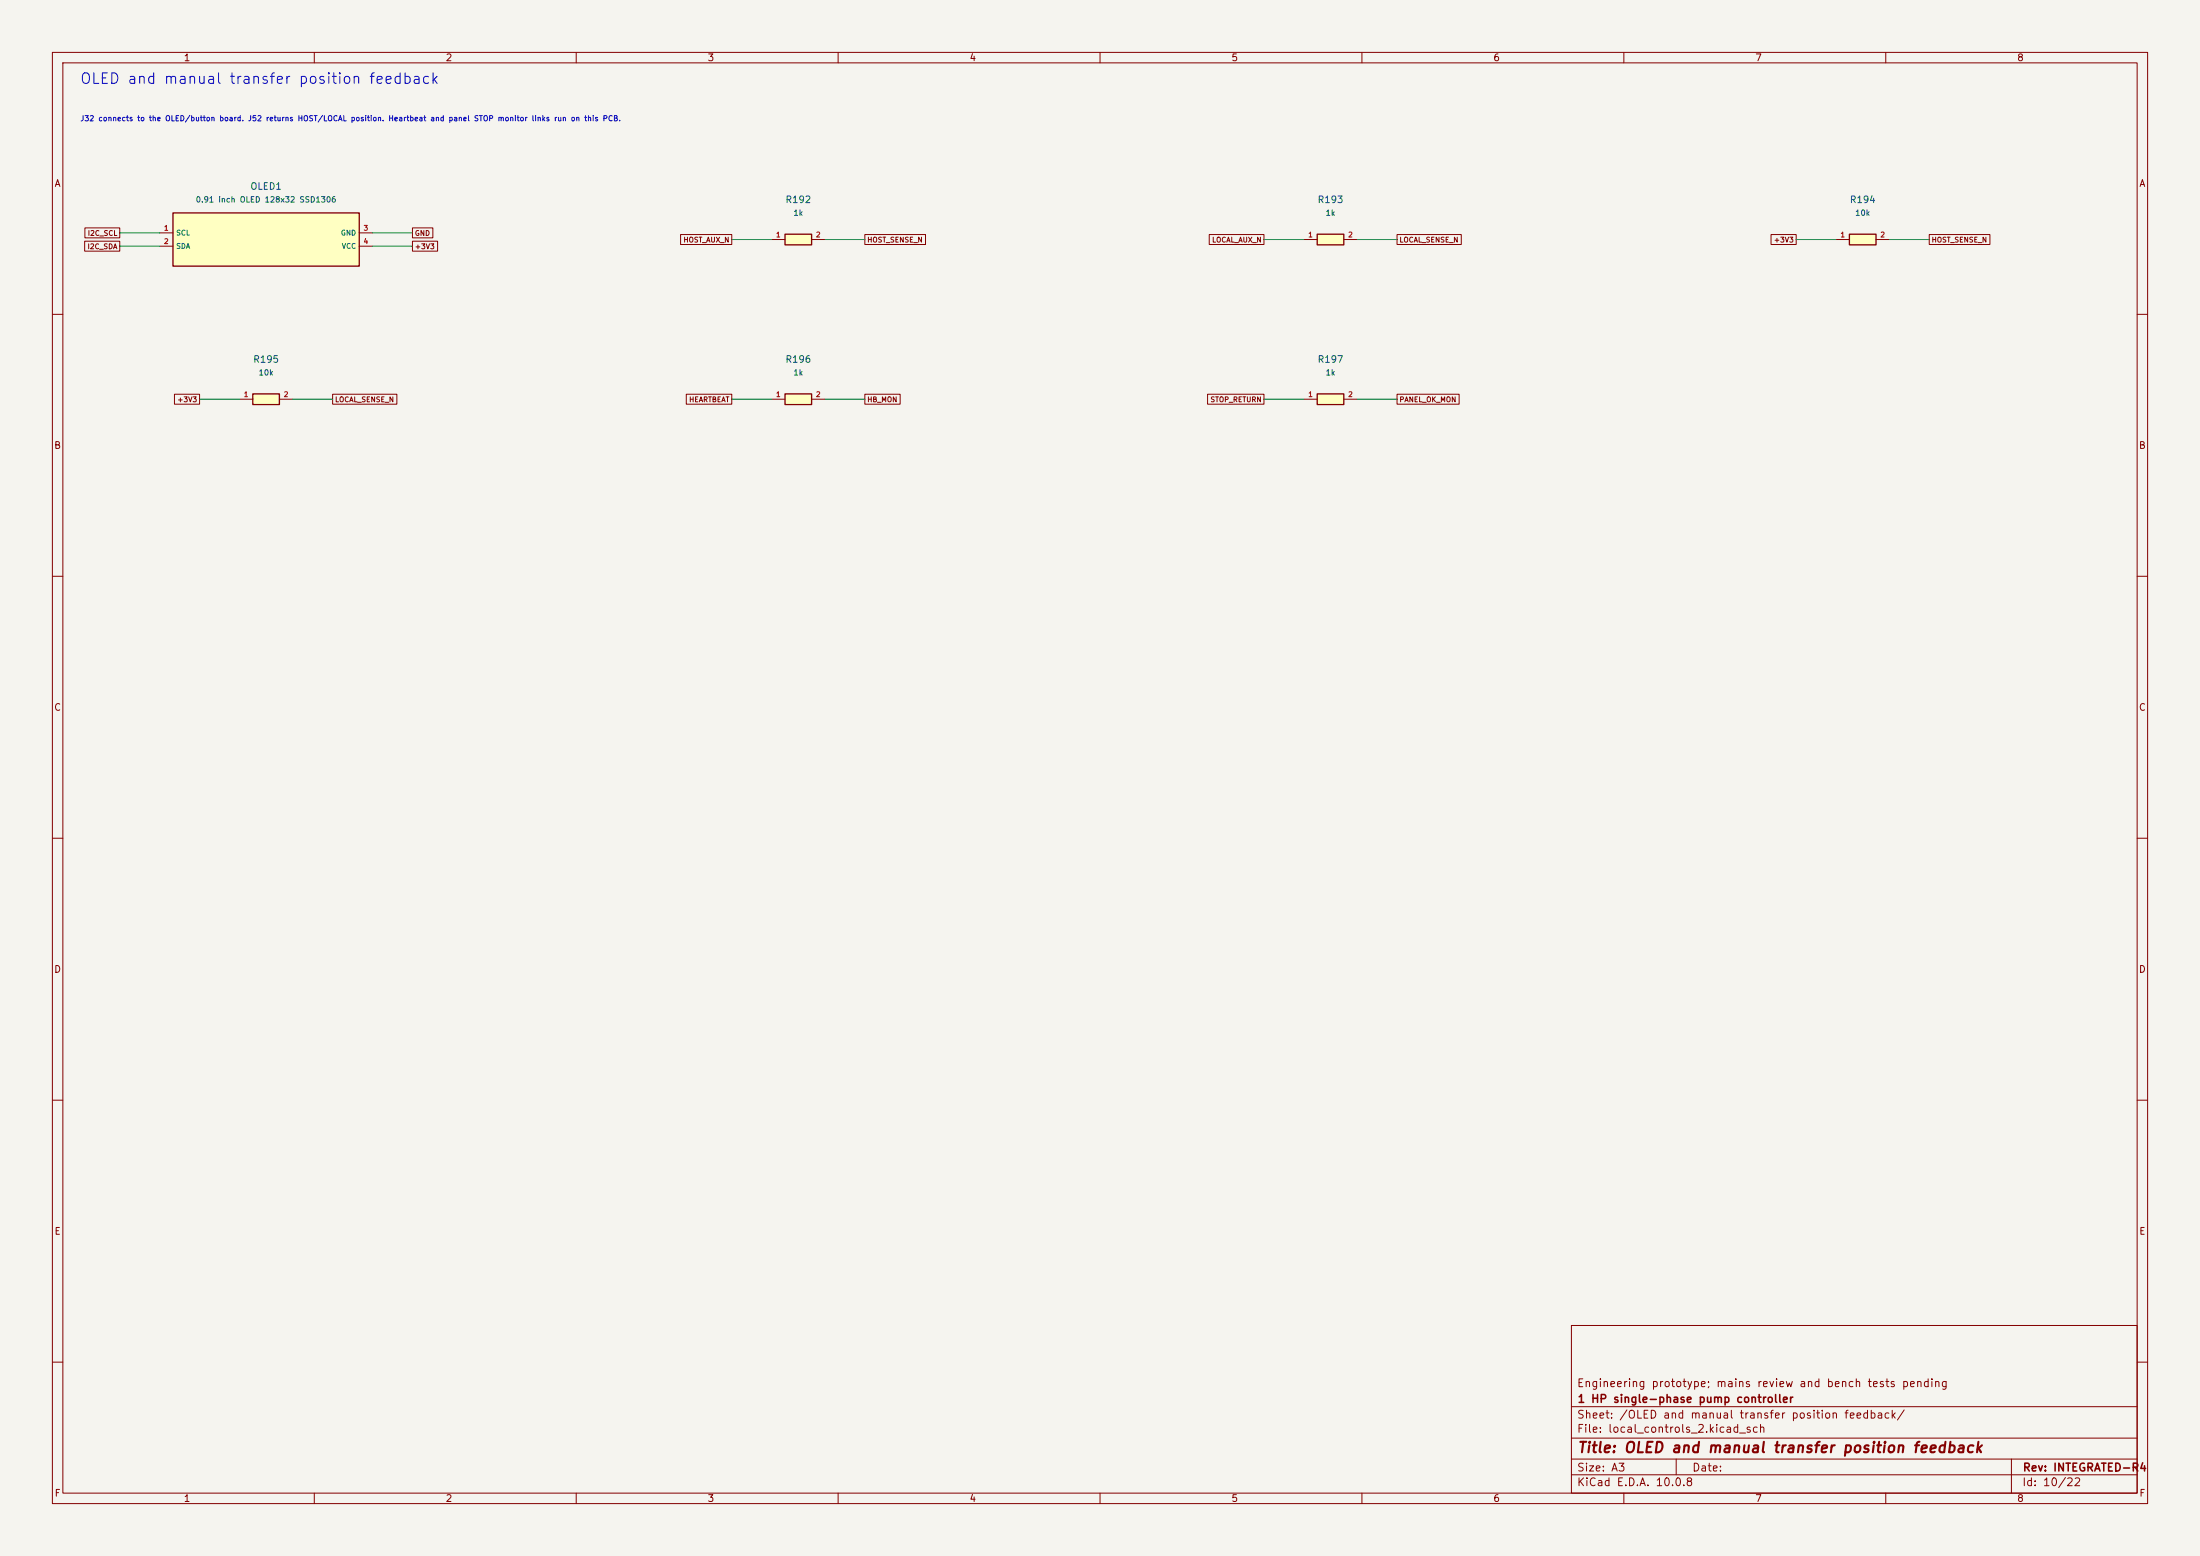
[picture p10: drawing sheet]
(kicad_sch (version 20250114) (generator "eeschema") (generator_version "9.0")
(paper "A3")
(title_block (title "OLED and manual transfer position feedback") (rev "INTEGRATED-R4") (company "1 HP single-phase pump controller") (comment 1 "Engineering prototype; mains review and bench tests pending"))
(lib_symbols
(symbol "Pump:OLED1"
(pin_names (offset 0.508))
(exclude_from_sim no)
(in_bom yes)
(on_board yes)
(property "Reference" "OLED1" (at 0 10.16 0) (effects (font (size 1 1))))
(property "Value" "0.91 inch OLED 128x32 SSD1306" (at 0 7.62 0) (effects (font (size 1 1))))
(property "Footprint" "" (at 0 0 0) (effects (font (size 1 1)) (hide yes)))
(property "Datasheet" "https://www.waveshare.com/0.91inch-oled-module.htm" (at 0 0 0) (effects (font (size 1 1)) (hide yes)))
(property "Description" "External 36 x 12.5 mm module; isolated 3.3 V; panel J7 PH4 pins 1 SCL, 2 SDA, 3 GND, 4 VCC connect 1:1; main J32 to panel J1 GH12; 0x3C default; 100 mA reserved, not a datasheet maximum" (at 0 0 0) (effects (font (size 1 1)) (hide yes)))
(symbol "OLED1_0_1" (rectangle (start -17.78 5.08) (end 17.78 -5.08) (stroke (width 0.254) (type default)) (fill (type background))))
(symbol "OLED1_1_1" (pin input line (at -20.32 1.27 0) (length 2.54) (name "SCL" (effects (font (size 0.95 0.95)))) (number "1" (effects (font (size 0.95 0.95))))) (pin bidirectional line (at -20.32 -1.27 0) (length 2.54) (name "SDA" (effects (font (size 0.95 0.95)))) (number "2" (effects (font (size 0.95 0.95))))) (pin power_in line (at 20.32 1.27 180) (length 2.54) (name "GND" (effects (font (size 0.95 0.95)))) (number "3" (effects (font (size 0.95 0.95))))) (pin power_in line (at 20.32 -1.27 180) (length 2.54) (name "VCC" (effects (font (size 0.95 0.95)))) (number "4" (effects (font (size 0.95 0.95)))))))
(symbol "Pump:R192"
(pin_names (offset 0.508))
(exclude_from_sim no)
(in_bom yes)
(on_board yes)
(property "Reference" "R192" (at 0 7.62 0) (effects (font (size 1 1))))
(property "Value" "1k" (at 0 5.08 0) (effects (font (size 1 1))))
(property "Footprint" "Resistor_SMD:R_0603_1608Metric" (at 0 0 0) (effects (font (size 1 1)) (hide yes)))
(property "Datasheet" "https://www.yageo.com/en/Product/Index/rchip/rchip_f/F-Chip-Resistors" (at 0 0 0) (effects (font (size 1 1)) (hide yes)))
(property "Description" "Transfer-position input series protection, internal SELV harness." (at 0 0 0) (effects (font (size 1 1)) (hide yes)))
(symbol "R192_0_1" (rectangle (start -2.54 1.016) (end 2.54 -1.016) (stroke (width 0.254) (type default)) (fill (type background))))
(symbol "R192_1_1" (pin passive line (at -5.08 0 0) (length 2.54) (name "~" (effects (font (size 0.95 0.95)))) (number "1" (effects (font (size 0.95 0.95))))) (pin passive line (at 5.08 0 180) (length 2.54) (name "~" (effects (font (size 0.95 0.95)))) (number "2" (effects (font (size 0.95 0.95)))))))
(symbol "Pump:R193"
(pin_names (offset 0.508))
(exclude_from_sim no)
(in_bom yes)
(on_board yes)
(property "Reference" "R193" (at 0 7.62 0) (effects (font (size 1 1))))
(property "Value" "1k" (at 0 5.08 0) (effects (font (size 1 1))))
(property "Footprint" "Resistor_SMD:R_0603_1608Metric" (at 0 0 0) (effects (font (size 1 1)) (hide yes)))
(property "Datasheet" "https://www.yageo.com/en/Product/Index/rchip/rchip_f/F-Chip-Resistors" (at 0 0 0) (effects (font (size 1 1)) (hide yes)))
(property "Description" "Transfer-position input series protection, internal SELV harness." (at 0 0 0) (effects (font (size 1 1)) (hide yes)))
(symbol "R193_0_1" (rectangle (start -2.54 1.016) (end 2.54 -1.016) (stroke (width 0.254) (type default)) (fill (type background))))
(symbol "R193_1_1" (pin passive line (at -5.08 0 0) (length 2.54) (name "~" (effects (font (size 0.95 0.95)))) (number "1" (effects (font (size 0.95 0.95))))) (pin passive line (at 5.08 0 180) (length 2.54) (name "~" (effects (font (size 0.95 0.95)))) (number "2" (effects (font (size 0.95 0.95)))))))
(symbol "Pump:R194"
(pin_names (offset 0.508))
(exclude_from_sim no)
(in_bom yes)
(on_board yes)
(property "Reference" "R194" (at 0 7.62 0) (effects (font (size 1 1))))
(property "Value" "10k" (at 0 5.08 0) (effects (font (size 1 1))))
(property "Footprint" "Resistor_SMD:R_0603_1608Metric" (at 0 0 0) (effects (font (size 1 1)) (hide yes)))
(property "Datasheet" "https://www.yageo.com/en/Product/Index/rchip/rchip_f/F-Chip-Resistors" (at 0 0 0) (effects (font (size 1 1)) (hide yes)))
(property "Description" "Transfer-position input pull-up. An open contact reads high." (at 0 0 0) (effects (font (size 1 1)) (hide yes)))
(symbol "R194_0_1" (rectangle (start -2.54 1.016) (end 2.54 -1.016) (stroke (width 0.254) (type default)) (fill (type background))))
(symbol "R194_1_1" (pin passive line (at -5.08 0 0) (length 2.54) (name "~" (effects (font (size 0.95 0.95)))) (number "1" (effects (font (size 0.95 0.95))))) (pin passive line (at 5.08 0 180) (length 2.54) (name "~" (effects (font (size 0.95 0.95)))) (number "2" (effects (font (size 0.95 0.95)))))))
(symbol "Pump:R195"
(pin_names (offset 0.508))
(exclude_from_sim no)
(in_bom yes)
(on_board yes)
(property "Reference" "R195" (at 0 7.62 0) (effects (font (size 1 1))))
(property "Value" "10k" (at 0 5.08 0) (effects (font (size 1 1))))
(property "Footprint" "Resistor_SMD:R_0603_1608Metric" (at 0 0 0) (effects (font (size 1 1)) (hide yes)))
(property "Datasheet" "https://www.yageo.com/en/Product/Index/rchip/rchip_f/F-Chip-Resistors" (at 0 0 0) (effects (font (size 1 1)) (hide yes)))
(property "Description" "Transfer-position input pull-up. An open contact reads high." (at 0 0 0) (effects (font (size 1 1)) (hide yes)))
(symbol "R195_0_1" (rectangle (start -2.54 1.016) (end 2.54 -1.016) (stroke (width 0.254) (type default)) (fill (type background))))
(symbol "R195_1_1" (pin passive line (at -5.08 0 0) (length 2.54) (name "~" (effects (font (size 0.95 0.95)))) (number "1" (effects (font (size 0.95 0.95))))) (pin passive line (at 5.08 0 180) (length 2.54) (name "~" (effects (font (size 0.95 0.95)))) (number "2" (effects (font (size 0.95 0.95)))))))
(symbol "Pump:R196"
(pin_names (offset 0.508))
(exclude_from_sim no)
(in_bom yes)
(on_board yes)
(property "Reference" "R196" (at 0 7.62 0) (effects (font (size 1 1))))
(property "Value" "1k" (at 0 5.08 0) (effects (font (size 1 1))))
(property "Footprint" "Resistor_SMD:R_0603_1608Metric" (at 0 0 0) (effects (font (size 1 1)) (hide yes)))
(property "Datasheet" "https://www.yageo.com/en/Product/Index/rchip/rchip_f/F-Chip-Resistors" (at 0 0 0) (effects (font (size 1 1)) (hide yes)))
(property "Description" "1 kΩ series resistor from HEARTBEAT to the integrated guard comparator input channel." (at 0 0 0) (effects (font (size 1 1)) (hide yes)))
(symbol "R196_0_1" (rectangle (start -2.54 1.016) (end 2.54 -1.016) (stroke (width 0.254) (type default)) (fill (type background))))
(symbol "R196_1_1" (pin passive line (at -5.08 0 0) (length 2.54) (name "~" (effects (font (size 0.95 0.95)))) (number "1" (effects (font (size 0.95 0.95))))) (pin passive line (at 5.08 0 180) (length 2.54) (name "~" (effects (font (size 0.95 0.95)))) (number "2" (effects (font (size 0.95 0.95)))))))
(symbol "Pump:R197"
(pin_names (offset 0.508))
(exclude_from_sim no)
(in_bom yes)
(on_board yes)
(property "Reference" "R197" (at 0 7.62 0) (effects (font (size 1 1))))
(property "Value" "1k" (at 0 5.08 0) (effects (font (size 1 1))))
(property "Footprint" "Resistor_SMD:R_0603_1608Metric" (at 0 0 0) (effects (font (size 1 1)) (hide yes)))
(property "Datasheet" "https://www.yageo.com/en/Product/Index/rchip/rchip_f/F-Chip-Resistors" (at 0 0 0) (effects (font (size 1 1)) (hide yes)))
(property "Description" "1 kΩ series resistor from the raw panel STOP return to the integrated guard comparator input channel." (at 0 0 0) (effects (font (size 1 1)) (hide yes)))
(symbol "R197_0_1" (rectangle (start -2.54 1.016) (end 2.54 -1.016) (stroke (width 0.254) (type default)) (fill (type background))))
(symbol "R197_1_1" (pin passive line (at -5.08 0 0) (length 2.54) (name "~" (effects (font (size 0.95 0.95)))) (number "1" (effects (font (size 0.95 0.95))))) (pin passive line (at 5.08 0 180) (length 2.54) (name "~" (effects (font (size 0.95 0.95)))) (number "2" (effects (font (size 0.95 0.95))))))))
(text "OLED and manual transfer position feedback" (at 15.24 15.24 0) (effects (font (size 2 2)) (justify left)))
(text "J32 connects to the OLED/button board. J52 returns HOST/LOCAL position. Heartbeat and panel STOP monitor links run on this PCB." (at 15.24 22.86 0) (effects (font (size 1 1)) (justify left)))
(symbol (lib_id "Pump:OLED1") (at 50.8 45.72 0) (unit 1)
(exclude_from_sim no) (in_bom yes) (on_board no) (dnp no)
(property "Reference" "OLED1" (at 50.8 35.56 0) (effects (font (size 1.27 1.27))))
(property "Value" "0.91 inch OLED 128x32 SSD1306" (at 50.8 38.1 0) (effects (font (size 1.05 1.05))))
(property "Footprint" "" (at 50.8 45.72 0) (effects (font (size 1 1)) (hide yes)))
(property "Datasheet" "https://www.waveshare.com/0.91inch-oled-module.htm" (at 50.8 45.72 0) (effects (font (size 1 1)) (hide yes)))
(property "MPN" "Waveshare 14657 / 0.91inch OLED Module" (at 50.8 45.72 0) (effects (font (size 1 1)) (hide yes)))
(property "Description" "External 36 x 12.5 mm module; isolated 3.3 V; panel J7 PH4 pins 1 SCL, 2 SDA, 3 GND, 4 VCC connect 1:1; main J32 to panel J1 GH12; 0x3C default; 100 mA reserved, not a datasheet maximum" (at 50.8 45.72 0) (effects (font (size 1 1)) (hide yes)))
(pin "1")
(pin "2")
(pin "3")
(pin "4"))
(wire (pts (xy 30.48 44.45) (xy 22.86 44.45)) (stroke (width 0.1524) (type default)))
(global_label "I2C_SCL" (shape passive) (at 22.86 44.45 0) (effects (font (size 0.95 0.95)) (justify right)) (property "Intersheetrefs" "${INTERSHEET_REFS}" (at 22.86 44.45 0) (effects (font (size 1 1)) (hide yes))))
(wire (pts (xy 30.48 46.99) (xy 22.86 46.99)) (stroke (width 0.1524) (type default)))
(global_label "I2C_SDA" (shape passive) (at 22.86 46.99 0) (effects (font (size 0.95 0.95)) (justify right)) (property "Intersheetrefs" "${INTERSHEET_REFS}" (at 22.86 46.99 0) (effects (font (size 1 1)) (hide yes))))
(wire (pts (xy 71.12 44.45) (xy 78.74 44.45)) (stroke (width 0.1524) (type default)))
(global_label "GND" (shape passive) (at 78.74 44.45 180) (effects (font (size 0.95 0.95)) (justify left)) (property "Intersheetrefs" "${INTERSHEET_REFS}" (at 78.74 44.45 0) (effects (font (size 1 1)) (hide yes))))
(wire (pts (xy 71.12 46.99) (xy 78.74 46.99)) (stroke (width 0.1524) (type default)))
(global_label "+3V3" (shape passive) (at 78.74 46.99 180) (effects (font (size 0.95 0.95)) (justify left)) (property "Intersheetrefs" "${INTERSHEET_REFS}" (at 78.74 46.99 0) (effects (font (size 1 1)) (hide yes))))
(symbol (lib_id "Pump:R192") (at 152.4 45.72 0) (unit 1)
(exclude_from_sim no) (in_bom yes) (on_board yes) (dnp no)
(property "Reference" "R192" (at 152.4 38.1 0) (effects (font (size 1.27 1.27))))
(property "Value" "1k" (at 152.4 40.64 0) (effects (font (size 1.05 1.05))))
(property "Footprint" "Resistor_SMD:R_0603_1608Metric" (at 152.4 45.72 0) (effects (font (size 1 1)) (hide yes)))
(property "Datasheet" "https://www.yageo.com/en/Product/Index/rchip/rchip_f/F-Chip-Resistors" (at 152.4 45.72 0) (effects (font (size 1 1)) (hide yes)))
(property "MPN" "RC0603FR-071KL" (at 152.4 45.72 0) (effects (font (size 1 1)) (hide yes)))
(property "Description" "Transfer-position input series protection, internal SELV harness." (at 152.4 45.72 0) (effects (font (size 1 1)) (hide yes)))
(pin "1")
(pin "2"))
(wire (pts (xy 147.32 45.72) (xy 139.7 45.72)) (stroke (width 0.1524) (type default)))
(global_label "HOST_AUX_N" (shape passive) (at 139.7 45.72 0) (effects (font (size 0.95 0.95)) (justify right)) (property "Intersheetrefs" "${INTERSHEET_REFS}" (at 139.7 45.72 0) (effects (font (size 1 1)) (hide yes))))
(wire (pts (xy 157.48 45.72) (xy 165.1 45.72)) (stroke (width 0.1524) (type default)))
(global_label "HOST_SENSE_N" (shape passive) (at 165.1 45.72 180) (effects (font (size 0.95 0.95)) (justify left)) (property "Intersheetrefs" "${INTERSHEET_REFS}" (at 165.1 45.72 0) (effects (font (size 1 1)) (hide yes))))
(symbol (lib_id "Pump:R193") (at 254 45.72 0) (unit 1)
(exclude_from_sim no) (in_bom yes) (on_board yes) (dnp no)
(property "Reference" "R193" (at 254 38.1 0) (effects (font (size 1.27 1.27))))
(property "Value" "1k" (at 254 40.64 0) (effects (font (size 1.05 1.05))))
(property "Footprint" "Resistor_SMD:R_0603_1608Metric" (at 254 45.72 0) (effects (font (size 1 1)) (hide yes)))
(property "Datasheet" "https://www.yageo.com/en/Product/Index/rchip/rchip_f/F-Chip-Resistors" (at 254 45.72 0) (effects (font (size 1 1)) (hide yes)))
(property "MPN" "RC0603FR-071KL" (at 254 45.72 0) (effects (font (size 1 1)) (hide yes)))
(property "Description" "Transfer-position input series protection, internal SELV harness." (at 254 45.72 0) (effects (font (size 1 1)) (hide yes)))
(pin "1")
(pin "2"))
(wire (pts (xy 248.92 45.72) (xy 241.3 45.72)) (stroke (width 0.1524) (type default)))
(global_label "LOCAL_AUX_N" (shape passive) (at 241.3 45.72 0) (effects (font (size 0.95 0.95)) (justify right)) (property "Intersheetrefs" "${INTERSHEET_REFS}" (at 241.3 45.72 0) (effects (font (size 1 1)) (hide yes))))
(wire (pts (xy 259.08 45.72) (xy 266.7 45.72)) (stroke (width 0.1524) (type default)))
(global_label "LOCAL_SENSE_N" (shape passive) (at 266.7 45.72 180) (effects (font (size 0.95 0.95)) (justify left)) (property "Intersheetrefs" "${INTERSHEET_REFS}" (at 266.7 45.72 0) (effects (font (size 1 1)) (hide yes))))
(symbol (lib_id "Pump:R194") (at 355.6 45.72 0) (unit 1)
(exclude_from_sim no) (in_bom yes) (on_board yes) (dnp no)
(property "Reference" "R194" (at 355.6 38.1 0) (effects (font (size 1.27 1.27))))
(property "Value" "10k" (at 355.6 40.64 0) (effects (font (size 1.05 1.05))))
(property "Footprint" "Resistor_SMD:R_0603_1608Metric" (at 355.6 45.72 0) (effects (font (size 1 1)) (hide yes)))
(property "Datasheet" "https://www.yageo.com/en/Product/Index/rchip/rchip_f/F-Chip-Resistors" (at 355.6 45.72 0) (effects (font (size 1 1)) (hide yes)))
(property "MPN" "RC0603FR-0710KL" (at 355.6 45.72 0) (effects (font (size 1 1)) (hide yes)))
(property "Description" "Transfer-position input pull-up. An open contact reads high." (at 355.6 45.72 0) (effects (font (size 1 1)) (hide yes)))
(pin "1")
(pin "2"))
(wire (pts (xy 350.52 45.72) (xy 342.9 45.72)) (stroke (width 0.1524) (type default)))
(global_label "+3V3" (shape passive) (at 342.9 45.72 0) (effects (font (size 0.95 0.95)) (justify right)) (property "Intersheetrefs" "${INTERSHEET_REFS}" (at 342.9 45.72 0) (effects (font (size 1 1)) (hide yes))))
(wire (pts (xy 360.68 45.72) (xy 368.3 45.72)) (stroke (width 0.1524) (type default)))
(global_label "HOST_SENSE_N" (shape passive) (at 368.3 45.72 180) (effects (font (size 0.95 0.95)) (justify left)) (property "Intersheetrefs" "${INTERSHEET_REFS}" (at 368.3 45.72 0) (effects (font (size 1 1)) (hide yes))))
(symbol (lib_id "Pump:R195") (at 50.8 76.2 0) (unit 1)
(exclude_from_sim no) (in_bom yes) (on_board yes) (dnp no)
(property "Reference" "R195" (at 50.8 68.58 0) (effects (font (size 1.27 1.27))))
(property "Value" "10k" (at 50.8 71.12 0) (effects (font (size 1.05 1.05))))
(property "Footprint" "Resistor_SMD:R_0603_1608Metric" (at 50.8 76.2 0) (effects (font (size 1 1)) (hide yes)))
(property "Datasheet" "https://www.yageo.com/en/Product/Index/rchip/rchip_f/F-Chip-Resistors" (at 50.8 76.2 0) (effects (font (size 1 1)) (hide yes)))
(property "MPN" "RC0603FR-0710KL" (at 50.8 76.2 0) (effects (font (size 1 1)) (hide yes)))
(property "Description" "Transfer-position input pull-up. An open contact reads high." (at 50.8 76.2 0) (effects (font (size 1 1)) (hide yes)))
(pin "1")
(pin "2"))
(wire (pts (xy 45.72 76.2) (xy 38.1 76.2)) (stroke (width 0.1524) (type default)))
(global_label "+3V3" (shape passive) (at 38.1 76.2 0) (effects (font (size 0.95 0.95)) (justify right)) (property "Intersheetrefs" "${INTERSHEET_REFS}" (at 38.1 76.2 0) (effects (font (size 1 1)) (hide yes))))
(wire (pts (xy 55.88 76.2) (xy 63.5 76.2)) (stroke (width 0.1524) (type default)))
(global_label "LOCAL_SENSE_N" (shape passive) (at 63.5 76.2 180) (effects (font (size 0.95 0.95)) (justify left)) (property "Intersheetrefs" "${INTERSHEET_REFS}" (at 63.5 76.2 0) (effects (font (size 1 1)) (hide yes))))
(symbol (lib_id "Pump:R196") (at 152.4 76.2 0) (unit 1)
(exclude_from_sim no) (in_bom yes) (on_board yes) (dnp no)
(property "Reference" "R196" (at 152.4 68.58 0) (effects (font (size 1.27 1.27))))
(property "Value" "1k" (at 152.4 71.12 0) (effects (font (size 1.05 1.05))))
(property "Footprint" "Resistor_SMD:R_0603_1608Metric" (at 152.4 76.2 0) (effects (font (size 1 1)) (hide yes)))
(property "Datasheet" "https://www.yageo.com/en/Product/Index/rchip/rchip_f/F-Chip-Resistors" (at 152.4 76.2 0) (effects (font (size 1 1)) (hide yes)))
(property "MPN" "RC0603FR-071KL" (at 152.4 76.2 0) (effects (font (size 1 1)) (hide yes)))
(property "Description" "1 kΩ series resistor from HEARTBEAT to the integrated guard comparator input channel." (at 152.4 76.2 0) (effects (font (size 1 1)) (hide yes)))
(pin "1")
(pin "2"))
(wire (pts (xy 147.32 76.2) (xy 139.7 76.2)) (stroke (width 0.1524) (type default)))
(global_label "HEARTBEAT" (shape passive) (at 139.7 76.2 0) (effects (font (size 0.95 0.95)) (justify right)) (property "Intersheetrefs" "${INTERSHEET_REFS}" (at 139.7 76.2 0) (effects (font (size 1 1)) (hide yes))))
(wire (pts (xy 157.48 76.2) (xy 165.1 76.2)) (stroke (width 0.1524) (type default)))
(global_label "HB_MON" (shape passive) (at 165.1 76.2 180) (effects (font (size 0.95 0.95)) (justify left)) (property "Intersheetrefs" "${INTERSHEET_REFS}" (at 165.1 76.2 0) (effects (font (size 1 1)) (hide yes))))
(symbol (lib_id "Pump:R197") (at 254 76.2 0) (unit 1)
(exclude_from_sim no) (in_bom yes) (on_board yes) (dnp no)
(property "Reference" "R197" (at 254 68.58 0) (effects (font (size 1.27 1.27))))
(property "Value" "1k" (at 254 71.12 0) (effects (font (size 1.05 1.05))))
(property "Footprint" "Resistor_SMD:R_0603_1608Metric" (at 254 76.2 0) (effects (font (size 1 1)) (hide yes)))
(property "Datasheet" "https://www.yageo.com/en/Product/Index/rchip/rchip_f/F-Chip-Resistors" (at 254 76.2 0) (effects (font (size 1 1)) (hide yes)))
(property "MPN" "RC0603FR-071KL" (at 254 76.2 0) (effects (font (size 1 1)) (hide yes)))
(property "Description" "1 kΩ series resistor from the raw panel STOP return to the integrated guard comparator input channel." (at 254 76.2 0) (effects (font (size 1 1)) (hide yes)))
(pin "1")
(pin "2"))
(wire (pts (xy 248.92 76.2) (xy 241.3 76.2)) (stroke (width 0.1524) (type default)))
(global_label "STOP_RETURN" (shape passive) (at 241.3 76.2 0) (effects (font (size 0.95 0.95)) (justify right)) (property "Intersheetrefs" "${INTERSHEET_REFS}" (at 241.3 76.2 0) (effects (font (size 1 1)) (hide yes))))
(wire (pts (xy 259.08 76.2) (xy 266.7 76.2)) (stroke (width 0.1524) (type default)))
(global_label "PANEL_OK_MON" (shape passive) (at 266.7 76.2 180) (effects (font (size 0.95 0.95)) (justify left)) (property "Intersheetrefs" "${INTERSHEET_REFS}" (at 266.7 76.2 0) (effects (font (size 1 1)) (hide yes)))))
